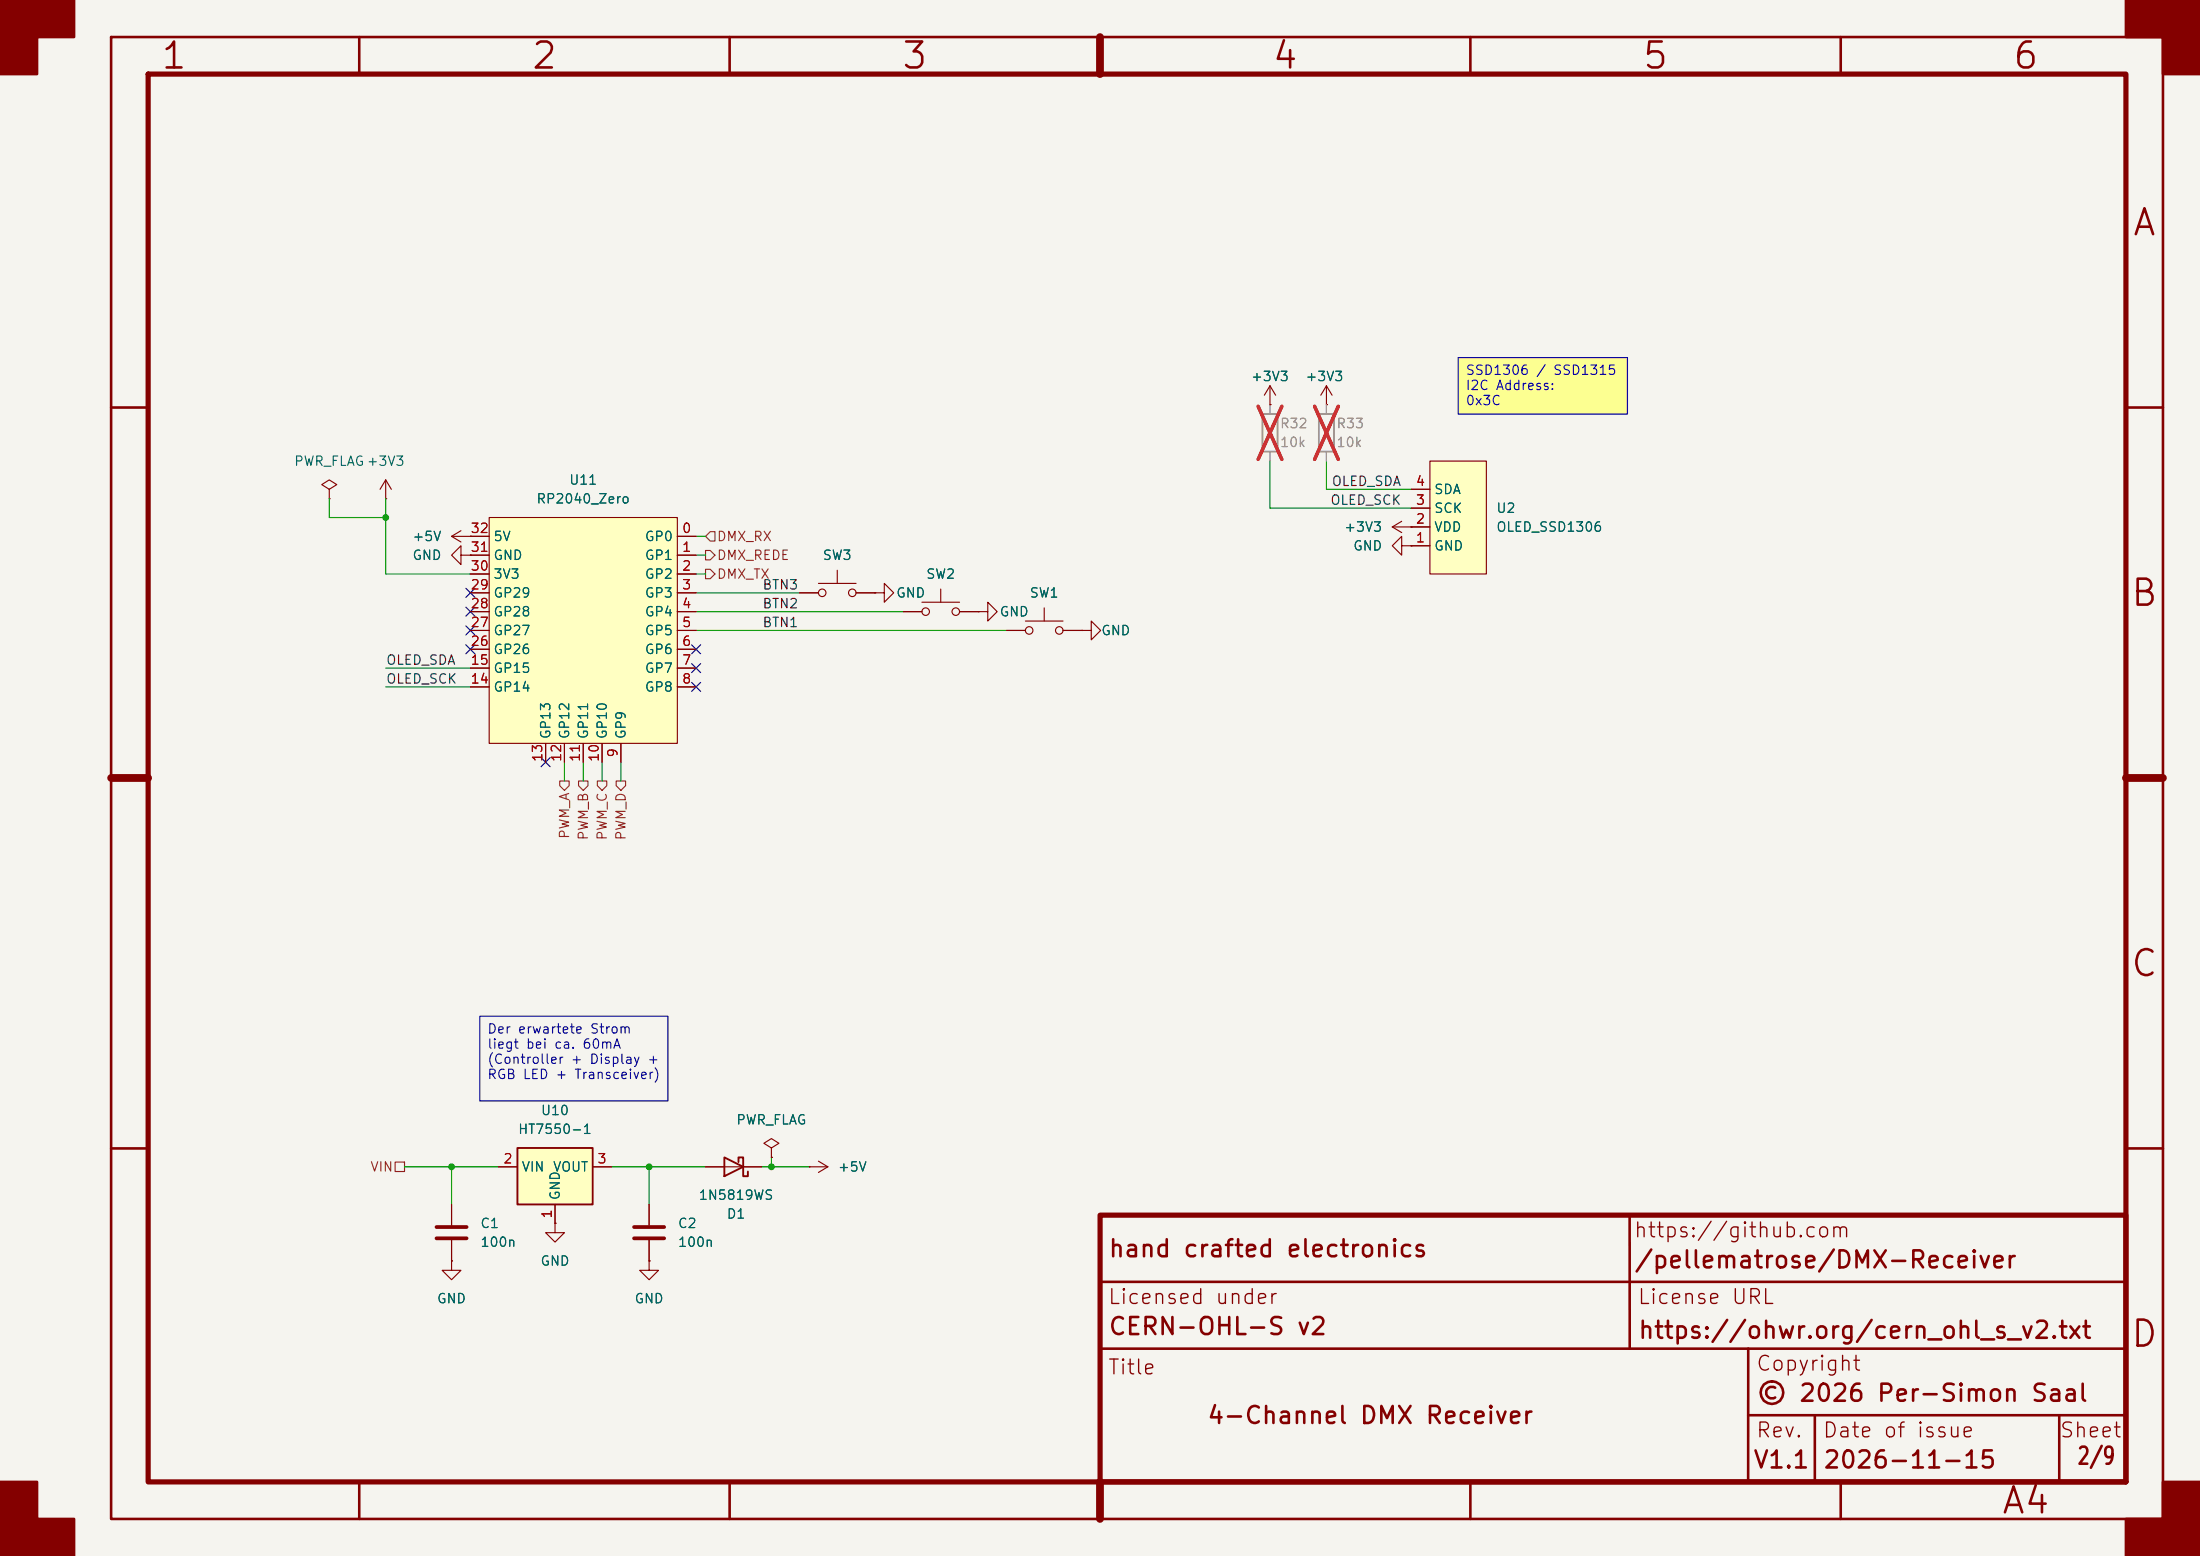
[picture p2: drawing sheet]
<svg xmlns="http://www.w3.org/2000/svg" width="297mm" height="210mm" viewBox="0 0 297 210" stroke-linecap="round" stroke-linejoin="round" font-family="sans-serif">
<path d="M0 0h297v210h-297z" fill="#f5f4ef" stroke="#f5f4ef" stroke-width=".14"/>
<g fill="none" stroke="#840000" stroke-width=".35">
<path d="M15 5h277v200h-277zM48.5 5v5M98.5 5v5M148.5 5v5M198.5 5v5M248.5 5v5M15 55h5M287 55h5M15 105h5M287 105h5M15 155h5M287 155h5"/>
<path d="M148.5 173h138.5M220 164v18M148.5 182h138.5M236 191h51M236 182v18M245 191v9M278 191v9M48.5 200v5M98.5 200v5M148.5 200v5M198.5 200v5M248.5 200v5"/>
</g>
<path d="M20 10h267v190h-267zM148.5 164h138.5v36h-138.5z" fill="none" stroke="#840000" stroke-width=".7"/>
<path d="M148.5 5v5M15 105h5M287 105h5M148.5 200v5" fill="none" stroke="#840000" stroke-width="1.1"/>
<g fill="#840000" stroke="#840000" stroke-width=".35">
<path d="M0 0h10v5h-5v5h-5z"/>
<path d="M0 200h5v5h5v5h-10z"/>
<path d="M287 0h10v10h-5v-5h-5z"/>
<path d="M292 200h5v10h-10v-5h5z"/>
</g>
<path d="M196.8 48.3h22.9v7.6h-22.9z" fill="#fcff91"/>
<g fill="none" stroke="#840000" stroke-width=".15">
<path d="M61 72.4l1.2 .8M61 72.4h2.5M62.2 71.6l-1.2 .8M63.5 72.4h.1M127 79.5v1.8M189.2 73.7v-1.3l-1.2 1.3 1.2 1.2v-1.2h1.3M190.5 73.7h.1M121.9 82.6h2.6M124.5 81.3h5M129.5 82.6h2.6M146 85.1h1.3v1.3l1.3-1.3-1.3-1.3v1.3M146 85.1h.1"/>
<circle cx="125" cy="82.6" r=".51"/>
<circle cx="129" cy="82.6" r=".51"/>
</g>
<path d="M193 62.2h7.7v15.3h-7.7z" fill="#ffffc2"/>
<path d="M188 71.1h5M188 71.1l1.2 .8M189.2 70.4l-1.2 .7M190.5 71.1h.1M190.5 73.7h2.5M190.5 68.6h2.5M190.5 66h2.5M193 62.2h7.7v15.3h-7.7z" fill="none" stroke="#840000" stroke-width=".15"/>
<path d="M66 69.9h25.4v30.4h-25.4z" fill="#ffffc2"/>
<g fill="none" stroke="#840000" stroke-width=".15">
<path d="M44.4 66l1.1-.6-1.1-.6-1 .6 1 .6v1.3M44.4 67.3h.1M52.1 67.3h.1M52.1 64.8l-.8 1.2M52.1 64.8l.7 1.2M52.1 64.8v2.5M62.2 74.9v-1.2l-1.2 1.2 1.2 1.3v-1.3h1.3M63.5 74.9h.1M63.5 72.4h2.5M63.5 74.9h2.5M63.5 77.5h2.5M66 69.9h25.4v30.4h-25.4z"/>
<path d="M91.4 72.4h2.6M91.4 74.9h2.6M91.4 77.5h2.6M63.5 80h2.5M63.5 82.6h2.5M63.5 85.1h2.5M63.5 87.6h2.5M63.5 90.2h2.5M63.5 92.7h2.5M91.4 80h2.6M91.4 82.6h2.6M91.4 85.1h2.6"/>
<path d="M91.4 87.6h2.6M91.4 90.2h2.6M91.4 92.7h2.6M73.7 100.3v2.6M76.2 100.3v2.6M78.7 100.3v2.6M81.3 100.3v2.6M83.8 100.3v2.6"/>
</g>
<path d="M170.4 55.9h2.1v5.1h-2.1z" fill="none" stroke="#9c9b98" stroke-width=".25"/>
<path d="M171.4 54.6v1.3M171.4 61v1.2" fill="none" stroke="#9c9b98" stroke-width=".15"/>
<path d="M169.8 54.8l3.3 7.2M173.1 54.8l-3.3 7.2" fill="none" stroke="#e12e31" stroke-width=".46"/>
<path d="M69.8 154.9h10.2v7.7h-10.2z" fill="#ffffc2"/>
<path d="M69.8 154.9h10.2v7.7h-10.2zM97.8 156.2l2.5 1.3-2.5 1.3zM99.7 156.8v-.6h.6v2.6h.7v-.7" fill="none" stroke="#840000" stroke-width=".25"/>
<g fill="none" stroke="#840000" stroke-width=".15">
<path d="M171.4 54.6h.1M171.4 52.1l-.7 1.2M171.4 52.1l.8 1.2M171.4 52.1v2.5M179.1 54.6h.1M179.1 52.1l-.8 1.2M179.1 52.1l.7 1.2M179.1 52.1v2.5M63.5 74.9h.1M63.5 72.4h.1M63.5 72.4h2.5M63.5 74.9h2.5"/>
<path d="M63.5 77.5h2.5M91.4 72.4h2.6M91.4 74.9h2.6M91.4 77.5h2.6M110.5 78.7h5.1M113 77v1.7M190.5 73.7h.1M190.5 71.1h.1M190.5 73.7h2.5M190.5 71.1h2.5M190.5 68.6h2.5M190.5 66h2.5"/>
<path d="M63.5 85.1h2.5M63.5 80h2.5M63.5 82.6h2.5M63.5 87.6h2.5M63.5 90.2h2.5M63.5 92.7h2.5M91.4 85.1h2.6M91.4 80h2.6M91.4 82.6h2.6M91.4 87.6h2.6M91.4 90.2h2.6M91.4 92.7h2.6"/>
<path d="M107.9 80h2.6M115.6 80h2.5M118.1 80h1.3v1.3l1.2-1.3-1.2-1.3v1.3M118.1 80h.1M121.9 82.6h2.6M129.5 82.6h2.6M132.1 82.6h1.2v1.2l1.3-1.2-1.3-1.3v1.3M132.1 82.6h.1M135.9 85.1h2.5M138.4 83.8h5.1M141 82v1.8M143.5 85.1h2.5"/>
<path d="M146 85.1h.1M73.7 100.3v2.6M76.2 100.3v2.6M78.7 100.3v2.6M81.3 100.3v2.6M83.8 100.3v2.6M67.3 157.5h2.5M80 157.5h2.5M95.2 157.5h7.7M104.1 154.9l1.1-.6-1.1-.6-1 .6 1 .6v1.3M104.1 156.2h.1M109.2 157.5h.1"/>
<path d="M109.2 157.5h2.6M110.5 156.7l1.3 .8M111.8 157.5l-1.3 .7M61 170.2v1.3h1.2l-1.2 1.2-1.3-1.2h1.3M61 170.2h.1M61 162.6v2.8M61 167.4v2.8M74.9 165.1v1.3h1.3l-1.3 1.2-1.2-1.2h1.2M74.9 165.1h.1M74.9 162.6v2.5M87.6 170.2v1.3h1.3l-1.3 1.2-1.2-1.2h1.2M87.6 170.2h.1"/>
<path d="M87.6 162.6v2.8M87.6 167.4v2.8"/>
<circle cx="111" cy="80" r=".51"/>
<circle cx="115.1" cy="80" r=".51"/>
<circle cx="138.9" cy="85.1" r=".51"/>
<circle cx="143" cy="85.1" r=".51"/>
</g>
<path d="M58.9 165.6h4.1M58.9 167.1h4.1M85.6 165.6h4.1M85.6 167.1h4.1" fill="none" stroke="#840000" stroke-width=".51"/>
<path d="M178.1 55.9h2v5.1h-2z" fill="none" stroke="#9c9b98" stroke-width=".25"/>
<path d="M171.4 54.6v1.3M179.1 54.6v1.3M171.4 61v1.2M179.1 61v1.2" fill="none" stroke="#9c9b98" stroke-width=".15"/>
<path d="M169.8 54.8l3.3 7.2M173.1 54.8l-3.3 7.2M177.5 54.8l3.2 7.2M180.7 54.8l-3.2 7.2" fill="none" stroke="#e12e31" stroke-width=".46"/>
<path d="M95.2 74.3h.7l.6 .6-.6 .7h-.7zM95.2 76.8h.7l.6 .7-.6 .6h-.7zM95.9 71.8h.6v1.2h-.6l-.7-.6zM75.6 105.4h1.2v.6l-.6 .7-.6-.7zM78.1 105.4h1.3v.6l-.7 .7-.6-.7zM80.6 105.4h1.3v.6l-.6 .7-.7-.7zM83.2 105.4h1.3v.6l-.7 .7-.6-.7zM53.3 156.8h1.3v1.3h-1.3z" fill="none" stroke="#725600" stroke-width=".15"/>
<g fill="none" stroke="#009600" stroke-width=".15">
<path d="M44.4 67.3v2.6h7.7M52.1 67.3v10.2h11.4M94 72.4h1.2M94 77.5h1.2M94 74.9h1.2M171.4 62.2v6.4h19.1M179.1 62.2v3.8h11.4M52.1 90.2h11.4M52.1 92.7h11.4M94 82.6h27.9M94 85.1h41.9M94 80h13.9"/>
<path d="M76.2 102.9v2.5M78.7 102.9v2.5M81.3 102.9v2.5M83.8 102.9v2.5M54.6 157.5h12.7M61 157.5v5.1M82.5 157.5h12.7M87.6 157.5v5.1M102.9 157.5h6.3M104.1 156.2v1.3"/>
</g>
<g fill="none" stroke="#000084" stroke-width=".15">
<path d="M62.9 79.4l1.2 1.2M64.1 79.4l-1.2 1.2M62.9 87l1.2 1.2M62.9 81.9l1.2 1.3M62.9 84.5l1.2 1.2M64.1 87l-1.2 1.2M64.1 81.9l-1.2 1.3M64.1 84.5l-1.2 1.2M93.4 89.6l1.2 1.2M93.4 87l1.2 1.2M93.4 92.1l1.2 1.2M94.6 89.6l-1.2 1.2"/>
<path d="M94.6 87l-1.2 1.2M94.6 92.1l-1.2 1.2M73.1 102.3l1.2 1.2M74.3 102.3l-1.2 1.2"/>
</g>
<path d="M196.8 48.3h22.9v7.6h-22.9zM64.8 137.2h25.4v11.4h-25.4z" fill="none" stroke="#0000c2" stroke-width=".15"/>
<g fill="#009600">
<circle cx="52.1" cy="69.9" r=".46"/>
<circle cx="87.6" cy="157.5" r=".46"/>
<circle cx="61" cy="157.5" r=".46"/>
<circle cx="104.1" cy="157.5" r=".46"/>
</g>
<g font-size="3.5" fill="#840000">
<text x="21.5" y="10.2">1</text>
<text x="71.5" y="10.2">2</text>
<text x="121.5" y="10.2">3</text>
<text x="171.5" y="10.2">4</text>
<text x="221.5" y="10.2">5</text>
<text x="271.5" y="10.2">6</text>
<text x="287.7" y="32.7">A</text>
<text x="287.4" y="82.7">B</text>
<text x="287.4" y="132.7">C</text>
<text x="287.4" y="182.7">D</text>
<text x="270" y="205.2">A4</text>
</g>
<g font-size="2.3" fill="#840000">
<text x="149.5" y="170.2">hand crafted electronics</text>
<text x="220.5" y="171.7">/pellematrose/DMX-Receiver</text>
<text x="149.5" y="180.7">CERN-OHL-S v2</text>
<text x="221" y="181.2">https://ohwr.org/cern_ohl_s_v2.txt</text>
<text x="237" y="189.7">© 2026 Per-Simon Saal</text>
<text x="162.8" y="192.7">4-Channel DMX Receiver</text>
<text x="236.5" y="198.7">V1.1</text>
<text x="246" y="198.7">2026-11-15</text>
<text x="280.3" y="198.2">2/9</text>
</g>
<g font-size="2" fill="#840000">
<text x="220.4" y="167.5">https://github.com</text>
<text x="149.4" y="176.5">Licensed under</text>
<text x="220.9" y="176.5">License URL</text>
<text x="236.9" y="185.5">Copyright</text>
<text x="149.4" y="186">Title</text>
<text x="236.9" y="194.5">Rev.</text>
<text x="245.9" y="194.5">Date of issue</text>
<text x="277.9" y="194.5">Sheet</text>
</g>
<g font-size="1.3" fill="#006464">
<text x="168.8" y="51.8">+3V3</text>
<text x="176.1" y="51.8">+3V3</text>
<text x="39.6" y="63.2">PWR_FLAG+3V3</text>
<text x="76.7" y="65.7">U11</text>
<text x="72.3" y="68.3">RP2040_Zero</text>
<text x="193.5" y="69.5">SCK</text>
<text x="193.5" y="67">SDA</text>
<text x="201.9" y="69.5">U2</text>
<text x="55.6" y="73.4">+5V</text>
<text x="55.6" y="75.9">GND</text>
<text x="66.5" y="75.9">GND</text>
<text x="66.5" y="73.4">5V</text>
<text x="87" y="73.4">GP0</text>
<text x="87" y="75.9">GP1</text>
<text x="111" y="75.9">SW3</text>
<text x="181.4" y="72.1">+3V3</text>
<text x="182.6" y="74.6">GND</text>
<text x="193.5" y="74.6">GND</text>
<text x="193.5" y="72.1">VDD</text>
<text x="201.9" y="72.1">OLED_SSD1306</text>
<text x="66.5" y="83.5">GP28</text>
<text x="66.5" y="81">GP29</text>
<text x="66.5" y="78.4">3V3</text>
<text x="87" y="78.4">GP2</text>
<text x="87" y="81">GP3</text>
<text x="87" y="83.5">GP4</text>
<text x="120.9" y="81">GND</text>
<text x="124.9" y="78.4">SW2</text>
<text x="134.9" y="83.5">GND</text>
<text x="138.9" y="81">SW1</text>
<text x="66.5" y="88.6">GP26</text>
<text x="66.5" y="86.1">GP27</text>
<text x="87" y="86.1">GP5</text>
<text x="87" y="88.6">GP6</text>
<text x="148.6" y="86.1">GND</text>
<text x="66.5" y="93.7">GP14</text>
<text x="66.5" y="91.1">GP15</text>
<text x="87" y="91.1">GP7</text>
<text x="87" y="93.7">GP8</text>
<text x="74.6" y="99.8" transform="rotate(-90 74.6 99.8)">GP13</text>
<text x="77.2" y="99.8" transform="rotate(-90 77.2 99.8)">GP12</text>
<text x="79.7" y="99.8" transform="rotate(-90 79.7 99.8)">GP11</text>
<text x="82.2" y="99.8" transform="rotate(-90 82.2 99.8)">GP10</text>
<text x="84.8" y="99.8" transform="rotate(-90 84.8 99.8)">GP9</text>
<text x="69.8" y="153.4">HT7550-1</text>
<text x="72.9" y="150.8">U10</text>
<text x="99.3" y="152.1">PWR_FLAG</text>
<text x="70.3" y="158.4">VIN</text>
<text x="74.6" y="158.4">VOUT</text>
<text x="113" y="158.4">+5V</text>
<text x="64.8" y="166.1">C1</text>
<text x="75.9" y="162.1" transform="rotate(-90 75.9 162.1)">GND</text>
<text x="91.4" y="166.1">C2</text>
<text x="94.2" y="162.3">1N5819WS</text>
<text x="98" y="164.8">D1</text>
<text x="64.8" y="168.6">100n</text>
<text x="72.9" y="171.1">GND</text>
<text x="91.4" y="168.6">100n</text>
<text x="58.9" y="176.2">GND</text>
<text x="85.6" y="176.2">GND</text>
</g>
<g font-size="1.3" fill="#0000c2">
<text x="197.8" y="50.9">SSD1306 / SSD1315</text>
<text x="197.8" y="53">I2C Address:</text>
<text x="197.8" y="55">0x3C</text>
<text x="65.7" y="139.8">Der erwartete Strom</text>
<text x="65.7" y="141.9">liegt bei ca. 60mA</text>
<text x="65.7" y="143.9">(Controller + Display +</text>
<text x="65.7" y="146">RGB LED + Transceiver)</text>
</g>
<g font-size="1.3" fill="#939391">
<text x="172.7" y="58.1">R32</text>
<text x="180.3" y="58.1">R33</text>
<text x="172.7" y="60.7">10k</text>
<text x="180.3" y="60.7">10k</text>
</g>
<g font-size="1.3" fill="#0f0f0f">
<text x="179.7" y="65.9">OLED_SDA</text>
<text x="179.5" y="68.5">OLED_SCK</text>
<text x="102.8" y="79.9">BTN3</text>
<text x="102.8" y="82.4">BTN2</text>
<text x="102.8" y="85">BTN1</text>
<text x="52" y="90">OLED_SDA</text>
<text x="52" y="92.6">OLED_SCK</text>
</g>
<g font-size="1.3" fill="#a90000">
<text x="191" y="65.9">4</text>
<text x="191" y="71">2</text>
<text x="191" y="68.4">3</text>
<text x="63.4" y="77.3">30</text>
<text x="63.4" y="74.8">31</text>
<text x="63.4" y="72.3">32</text>
<text x="92" y="72.3">0</text>
<text x="92" y="74.8">1</text>
<text x="92" y="77.3">2</text>
<text x="191" y="73.5">1</text>
<text x="63.4" y="82.4">28</text>
<text x="63.4" y="79.9">29</text>
<text x="92" y="79.9">3</text>
<text x="92" y="82.4">4</text>
<text x="63.4" y="87.5">26</text>
<text x="63.4" y="85">27</text>
<text x="92" y="85">5</text>
<text x="92" y="87.5">6</text>
<text x="63.4" y="92.6">14</text>
<text x="63.4" y="90">15</text>
<text x="92" y="90">7</text>
<text x="92" y="92.6">8</text>
<text x="73.5" y="102.9" transform="rotate(-90 73.5 102.9)">13</text>
<text x="76.1" y="102.9" transform="rotate(-90 76.1 102.9)">12</text>
<text x="78.6" y="102.9" transform="rotate(-90 78.6 102.9)">11</text>
<text x="81.1" y="102.9" transform="rotate(-90 81.1 102.9)">10</text>
<text x="83.7" y="102.3" transform="rotate(-90 83.7 102.3)">9</text>
<text x="67.8" y="157.3">2</text>
<text x="80.5" y="157.3">3</text>
<text x="74.8" y="164.6" transform="rotate(-90 74.8 164.6)">1</text>
</g>
<g font-size="1.3" fill="#725600">
<text x="96.7" y="75.9">DMX_REDE</text>
<text x="96.7" y="73.4">DMX_RX</text>
<text x="96.7" y="78.4">DMX_TX</text>
<text x="77.2" y="113.3" transform="rotate(-90 77.2 113.3)">PWM_A</text>
<text x="79.7" y="113.5" transform="rotate(-90 79.7 113.5)">PWM_B</text>
<text x="82.2" y="113.5" transform="rotate(-90 82.2 113.5)">PWM_C</text>
<text x="84.8" y="113.5" transform="rotate(-90 84.8 113.5)">PWM_D</text>
<text x="49.9" y="158.4">VIN</text>
</g>
</svg>
